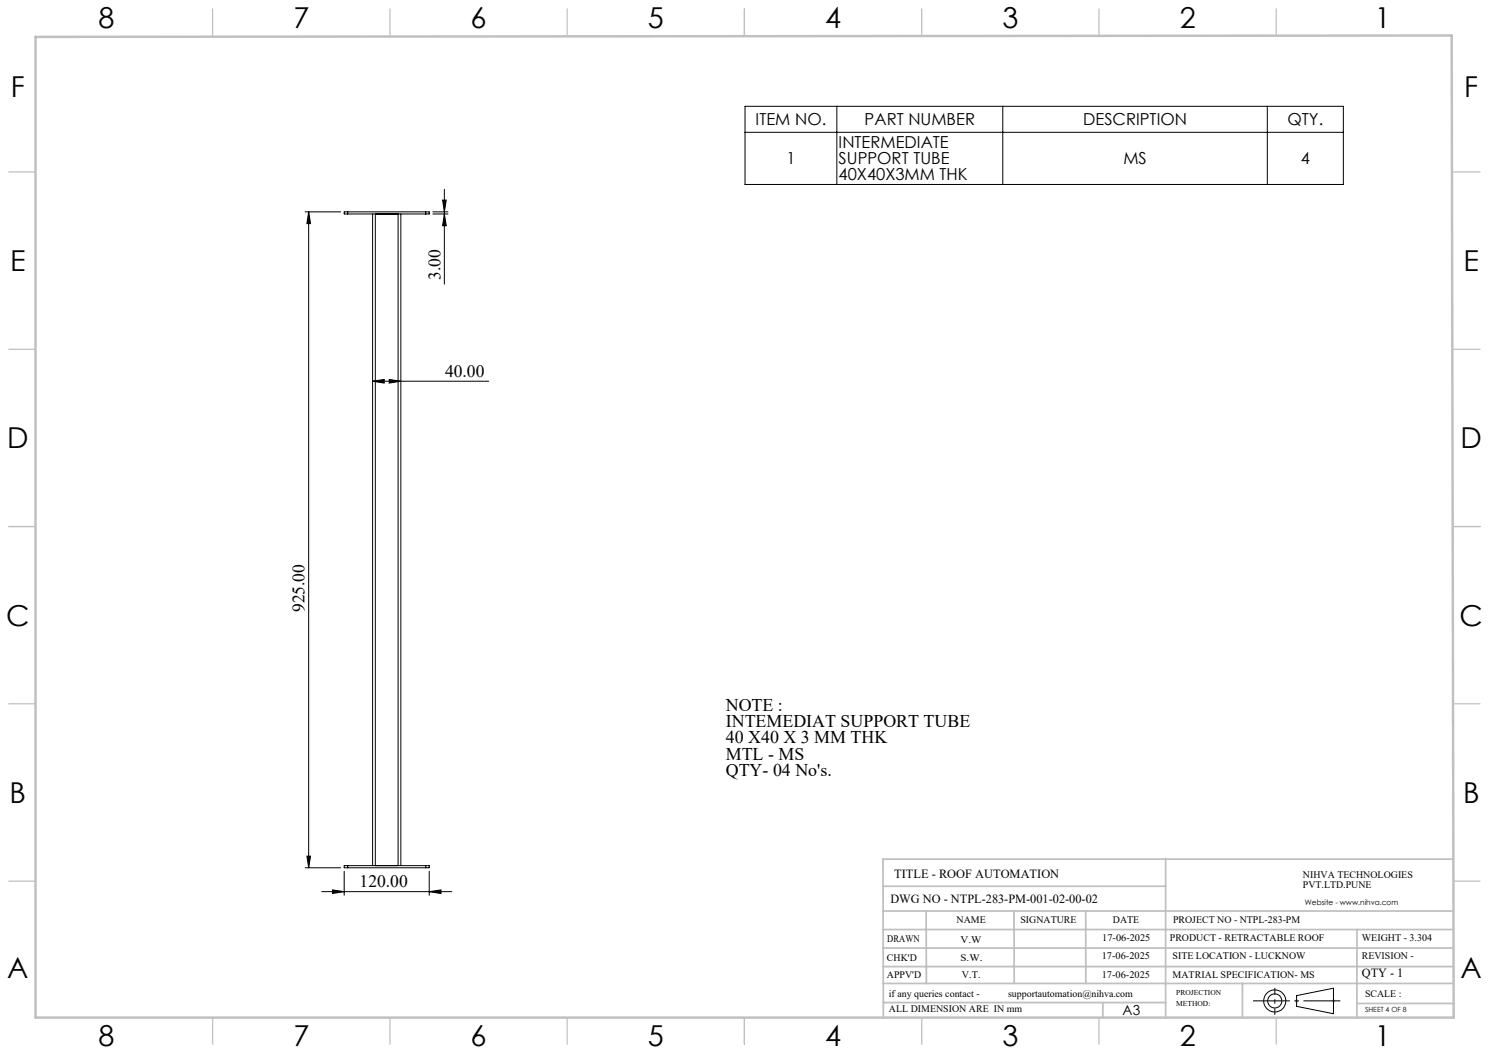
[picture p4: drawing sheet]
<svg xmlns="http://www.w3.org/2000/svg" width="420mm" height="297mm" viewBox="0 0 420 297" stroke-linecap="round" stroke-linejoin="round" font-family="sans-serif">
<g fill="none" stroke="#000" stroke-width=".28">
<path d="M210.1 30h168.8v22h-168.8zM210.1 37.3h168.8M236 30v22M282.9 30v22M357.5 30v22M86.1 59.8h10M87.1 59.8v185M87.1 59.8l.5 3.3h-1zM97.1 59.8h24v.6h-24zM98.1 59.8v.6M120.1 59.8v.6M122.1 59.8h4.3"/>
<path d="M124.8 56.4h1.1l-.6 3.4zM125.3 53.4v26.7M105.1 60.4v183.8M105.9 60.4v183.8M112.3 60.4v183.8M113.1 60.4v183.8M122.1 60.4h4.3M125.3 60.4l.6 3.3h-1.1zM105.1 107.5l3.3-.5v1.1zM105.1 107.5h32.8M109.8 107l3.3 .5-3.3 .6zM86.1 244.8h10"/>
<path d="M86.6 241.5h1l-.5 3.3zM90.7 251.5h36.7M93.8 251l3.3 .5-3.3 .5zM97.1 244.2h24v.6h-24zM97.1 245.7v6.8M98.1 244.2v.6M120.1 244.2v.6M121.1 251.5l3.3-.5v1zM121.1 245.7v6.8M365.7 280.8l10.4-2.1v7.2l-10.4-2.1z"/>
<circle cx="359.6" cy="282.3" r="1.98"/>
<circle cx="359.6" cy="282.3" r="3.1"/>
</g>
<path d="M365.2 282.3h1.1M365.4 282l.7 .7M365.7 281.8v1M366.1 282l-.7 .7M375.6 282.3h1.1M375.8 282l.7 .7M376.1 281.8v1M376.5 282l-.7 .7" fill="none" stroke="#c0c0c0" stroke-width=".28"/>
<path d="M353.4 282.3h24.7" fill="none" stroke="#000" stroke-width=".28" stroke-dasharray="15.2 1.3 1.3 1.3" stroke-dashoffset="4.8" stroke-linecap="butt"/>
<path d="M359.6 286.2v-7.5" fill="none" stroke="#000" stroke-width=".28" stroke-dasharray="15.2 1.3 1.3 1.3" stroke-dashoffset="13.4" stroke-linecap="butt"/>
<g fill="none" stroke="#c0c0c0" stroke-width=".35">
<path d="M60 2.5v7.5M110 2.5v7.5M160 2.5v7.5M210 2.5v7.5M260 2.5v7.5M310 2.5v7.5M360 2.5v7.5M2.5 48.5h7.5M410 48.5h7.5M2.5 98.5h7.5M410 98.5h7.5M2.5 148.5h7.5"/>
<path d="M410 148.5h7.5M2.5 198.5h7.5M410 198.5h7.5M2.5 248.5h7.5M410 248.5h7.5M60 287v7.5M110 287v7.5M160 287v7.5M210 287v7.5M260 287v7.5M310 287v7.5M360 287v7.5"/>
</g>
<g fill="none" stroke="#c0c0c0" stroke-width=".5">
<path d="M249.1 257h160.9M249.1 250h79.7M261.2 257l.1 20.4M286 257l.1 20.4M306.2 257l.1 20.4M328.8 242.3v44.8M410 242.3h-160.9l.1 44.7M249.1 272.6h160.9M249.1 267.4h160.9M249.1 262.2h160.9M249.1 277.4h160.9M350.4 277.4v9.6"/>
<path d="M382.8 262.2l-.1 24.8M249.2 282.8h79.6M311.1 282.8v4.2M382.7 283h27.3"/>
</g>
<path d="M10 10.4l399.5-.4 .5 277h-400z" fill="none" stroke="#c0c0c0" stroke-width=".7"/>
<g fill="#000">
<path d="M87.1 59.8l.5 3.3h-1zM86.6 241.5h1l-.5 3.3zM124.8 56.4h1.1l-.6 3.4zM125.3 60.4l.6 3.3h-1.1z"/>
<path d="M105.1 107.5l3.3-.5v1.1zM109.8 107l3.3 .5-3.3 .6z"/>
<path d="M93.8 251l3.3 .5-3.3 .5zM121.1 251.5l3.3-.5v1z"/>
</g>
<g font-size="8.1">
<text x="27.8" y="8">8</text>
<text x="82.8" y="8">7</text>
<text x="132.8" y="8">6</text>
<text x="182.8" y="8">5</text>
<text x="232.8" y="8">4</text>
<text x="282.8" y="8">3</text>
<text x="332.8" y="8">2</text>
<text x="387.8" y="8">1</text>
<text x="3" y="27.2">F</text>
<text x="413" y="27.2">F</text>
<text x="2.8" y="76.5">E</text>
<text x="412.8" y="76.5">E</text>
<text x="2" y="126.5">D</text>
<text x="412" y="126.5">D</text>
<text x="1.7" y="176.5">C</text>
<text x="411.7" y="176.5">C</text>
<text x="2.7" y="226.5">B</text>
<text x="412.7" y="226.5">B</text>
<text x="2" y="275.7">A</text>
<text x="412" y="275.7">A</text>
<text x="27.8" y="295">8</text>
<text x="82.8" y="295">7</text>
<text x="132.8" y="295">6</text>
<text x="182.8" y="295">5</text>
<text x="232.8" y="295">4</text>
<text x="282.8" y="295">3</text>
<text x="332.8" y="295">2</text>
<text x="387.8" y="295">1</text>
</g>
<g font-size="5">
<text x="204.7" y="200.4">NOTE :</text>
<text x="204.7" y="205">INTEMEDIAT SUPPORT TUBE</text>
<text x="204.7" y="209.6">40 X40 X 3 MM THK</text>
<text x="204.7" y="214.2">MTL - MS</text>
<text x="204.7" y="218.8">QTY- 04 No's.</text>
</g>
<g font-size="4.9">
<text x="124.2" y="78.9" transform="rotate(-90 124.2 78.9)">3.00</text>
<text x="125.5" y="106.3">40.00</text>
<text x="85.9" y="172.7" transform="rotate(-90 85.9 172.7)">925.00</text>
<text x="101.4" y="250.3">120.00</text>
</g>
<g font-size="4.7">
<text x="213.1" y="35.3">ITEM NO.</text>
<text x="243.9" y="35.3">PART NUMBER</text>
<text x="305.5" y="35.3">DESCRIPTION</text>
<text x="363.2" y="35.3">QTY.</text>
<text x="236.5" y="41.8">INTERMEDIATE</text>
<text x="221.8" y="46.3">1</text>
<text x="236.5" y="46.3">SUPPORT TUBE</text>
<text x="316.9" y="46.3">MS</text>
<text x="366.9" y="46.3">4</text>
<text x="236.5" y="50.9">40X40X3MM THK</text>
</g>
<text font-size="3.9" x="316.7" y="286.4">A3</text>
<g font-size="3.5">
<text x="252.2" y="247.6">TITLE - ROOF AUTOMATION</text>
<text x="251.2" y="254.7">DWG NO - NTPL-283-PM-001-02-00-02</text>
<text x="384.1" y="275.6">QTY - 1</text>
</g>
<g font-size="2.8">
<text x="367.5" y="247.6">NIHVA TECHNOLOGIES</text>
<text x="367.5" y="250.5">PVT.LTD.PUNE</text>
<text x="269.8" y="260.3">NAME</text>
<text x="287.8" y="260.3">SIGNATURE</text>
<text x="313.9" y="260.4">DATE</text>
<text x="330.9" y="260.4">PROJECT NO - NTPL-283-PM</text>
<text x="250.3" y="265.6">DRAWN</text>
<text x="270.9" y="266.1">V.W</text>
<text x="310.9" y="265.5">17-06-2025</text>
<text x="330" y="265.5">PRODUCT - RETRACTABLE ROOF</text>
<text x="384.1" y="265.5">WEIGHT - 3.304</text>
<text x="250.2" y="271.1">CHK'D</text>
<text x="250.2" y="275.8">APPV'D</text>
<text x="270.9" y="271.1">S.W.</text>
<text x="271.3" y="275.8">V.T.</text>
<text x="310.8" y="270.6">17-06-2025</text>
<text x="310.8" y="275.8">17-06-2025</text>
<text x="330.7" y="275.8">MATRIAL SPECIFICATION- MS</text>
<text x="330.7" y="270.6">SITE LOCATION - LUCKNOW</text>
<text x="384.1" y="270.6">REVISION -</text>
<text x="250.7" y="281.1">if any queries contact -</text>
<text x="284.3" y="281.1">supportautomation@nihva.com</text>
<text x="385" y="281.1">SCALE :</text>
<text x="250.7" y="285.6">ALL DIMENSION ARE IN mm</text>
</g>
<g font-size="2.1">
<text x="368.1" y="255.1">Website - www.nihva.com</text>
<text x="331.8" y="280.8">PROJECTION</text>
<text x="331.8" y="283.9">METHOD:</text>
</g>
<text font-size="2" x="385" y="285.5">SHEET 4 OF 8</text>
</svg>
